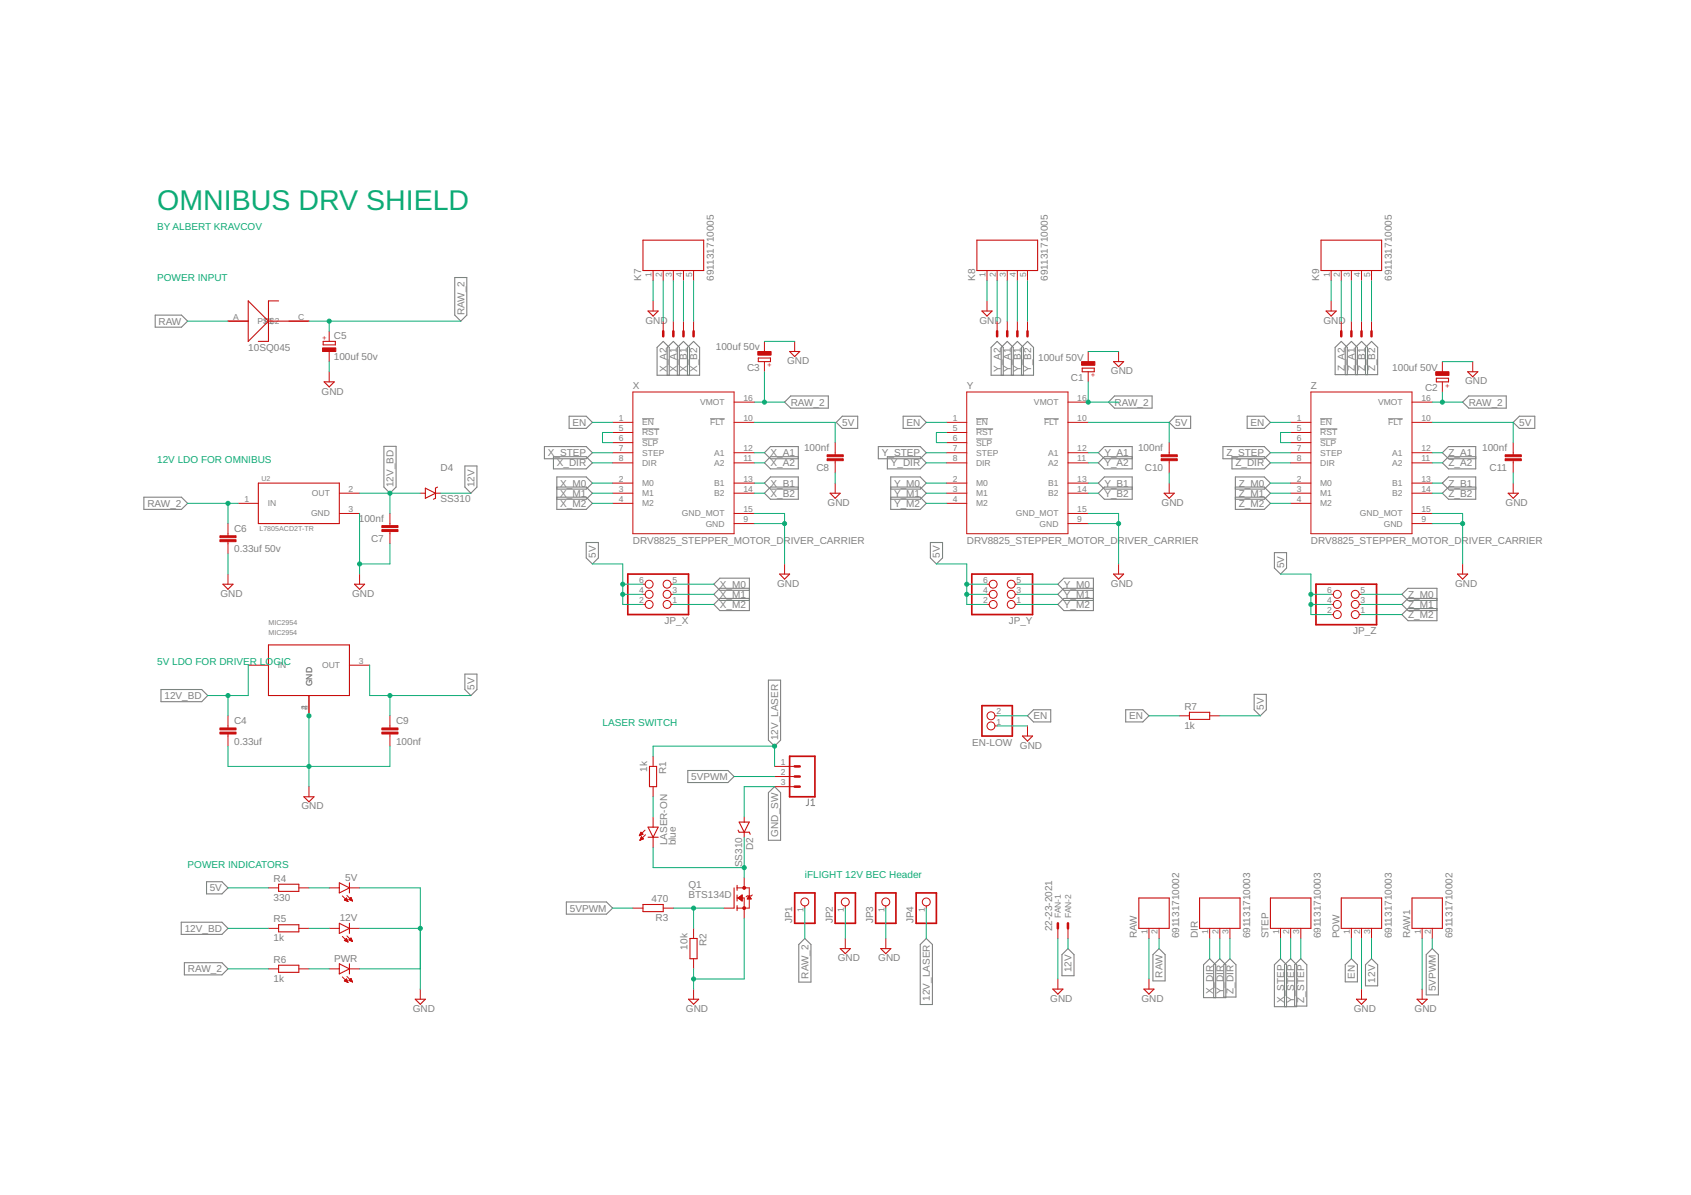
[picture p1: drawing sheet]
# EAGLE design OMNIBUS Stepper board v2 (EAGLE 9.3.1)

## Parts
5V  green  LEDCHIPLED_0805  [CHIPLED_0805]
12V  green  LEDCHIPLED_0805  [CHIPLED_0805]
C1  100uf 50V  CPOL-EUE5-6  [E5-6]
C2  100uf 50V  CPOL-EUE5-6  [E5-6]
C3  100uf 50v  CPOL-EUE5-6  [E5-6]
C4  0.33uf  C-EUC1206  [C1206]
C5  100uf 50v  CPOL-EUE5-8.5  [E5-8,5]
C6  0.33uf 50v  C-EUC1206  [C1206]
C7  100nf  C-EUC0805  [C0805]
C8  100nf  C-EUC0805  [C0805]
C9  100nf  C-EUC1206  [C1206]
C10  100nf  C-EUC0805  [C0805]
C11  100nf  C-EUC0805  [C0805]
D1  10SQ045  10SQ050  [DIOAD885W125L910D885]
D2  SS310  SS54  [DO-214AC]
D4  SS310  SS54  [DO-214AC]
DIR  691131710003  [691131710003]
EN-LOW  PINHD-1X2  [1X02]
FAN  22-23-2021  [22-23-2021]
J1  CONN_03  [1X03]
JP1  PINHD-1X1  [1X01]
JP2  PINHD-1X1  [1X01]
JP3  PINHD-1X1  [1X01]
JP4  PINHD-1X1  [1X01]
JP_X  PINHD-2X3  [2X03]
JP_Y  PINHD-2X3  [2X03]
JP_Z  PINHD-2X3  [2X03]
K7  691131710005  [691131710005]
K8  691131710005  [691131710005]
K9  691131710005  [691131710005]
LASER-ON  blue  LEDCHIPLED_0805  [CHIPLED_0805]
MIC2954  MIC2954  [SOT223]
POW  691131710003  [691131710003]
PWM  691131710002  [691131710002]
PWR  green  LEDCHIPLED_0805  [CHIPLED_0805]
Q1  BTS134D  FQD7N10LTM  [TO-252]
R1  1k  R-EU_R0805  [R0805]
R2  10k  R-EU_R0805  [R0805]
R3  470  R-EU_R0805  [R0805]
R4  330  R-EU_R0805  [R0805]
R5  1k  R-EU_R0805  [R0805]
R6  1k  R-EU_R1206  [R1206]
R7  1k  R-EU_R0805  [R0805]
RAW  691131710002  [691131710002]
STEP  691131710003  [691131710003]
U2  L7805ACD2T-TR  [TO254P1515X470-3N]
X  DRV8825_STEPPER_MOTOR_DRIVER_CARRIER  [IC_DRV8825_STEPPER_MOTOR_DRIVER_CARRIER]
X_MOTOR  22-23-2041  [22-23-2041]
Y  DRV8825_STEPPER_MOTOR_DRIVER_CARRIER  [IC_DRV8825_STEPPER_MOTOR_DRIVER_CARRIER]
Y_MOTOR  22-23-2041  [22-23-2041]
Z  DRV8825_STEPPER_MOTOR_DRIVER_CARRIER  [IC_DRV8825_STEPPER_MOTOR_DRIVER_CARRIER]
Z_MOTOR  22-23-2041  [22-23-2041]

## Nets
5V [power]: C8.2 C9.1 C10.2 C11.2 JP_X.2 JP_X.4 JP_X.6 JP_Y.2 JP_Y.4 JP_Y.6 JP_Z.2 JP_Z.4 JP_Z.6 MIC2954.3(OUT) R4.1 R7.2 X.10(!FLT) Y.10(!FLT) Z.10(!FLT)
5VPWM [power]: J1.2 PWM.2 R3.2
12V [ha]: D4.C FAN.2 POW.3
12V_BD [ha]: C4.1 C7.2 D4.A MIC2954.1(IN) R5.1 U2.2(OUT)
12V_LASER [ha]: J1.1 JP4.1 R1.1
EN: EN-LOW.2 POW.1 R7.1 X.1(!EN) Y.1(!EN) Z.1(!EN)
GND: 5V.C 12V.C C1.- C2.- C3.- C4.2 C5.- C6.2 C7.1 C8.1 C9.2 C10.1 C11.1 EN-LOW.1 FAN.1 JP2.1 JP3.1 K7.1 K8.1 K9.1 MIC2954.2(GND) MIC2954.4(GND) POW.2 PWM.1 PWR.C Q1.3(S) R2.2 RAW.1 U2.3(GND) X.9(GND) X.15(GND_MOT) Y.9(GND) Y.15(GND_MOT) Z.9(GND) Z.15(GND_MOT)
GND_SW [power]: D2.A J1.3
L_SW [power]: D2.C LASER-ON.C Q1.T(D)
N$1: Q1.1(G) R2.1 R3.1
N$2: 5V.A R4.2
N$3: LASER-ON.A R1.2
N$7: 12V.A R5.2
N$10: PWR.A R6.2
NC [power]: Z.5(!RST) Z.6(!SLP)
NC2 [power]: Y.5(!RST) Y.6(!SLP)
NC3 [power]: X.5(!RST) X.6(!SLP)
RAW [ha]: D1.A RAW.2
RAW_2 [ha]: C1.+ C2.+ C3.+ C5.+ C6.1 D1.C JP1.1 R6.1 U2.1(IN) X.16(VMOT) Y.16(VMOT) Z.16(VMOT)
X_A1 [ha]: K7.3 X.12(A1) X_MOTOR.3
X_A2 [ha]: K7.2 X.11(A2) X_MOTOR.4
X_B1 [ha]: K7.4 X.13(B1) X_MOTOR.2
X_B2 [ha]: K7.5 X.14(B2) X_MOTOR.1
X_DIR [power]: DIR.1 X.8(DIR)
X_M0: JP_X.5 X.2(M0)
X_M1: JP_X.3 X.3(M1)
X_M2: JP_X.1 X.4(M2)
X_STEP [power]: STEP.1 X.7(STEP)
Y_A1 [ha]: K8.3 Y.12(A1) Y_MOTOR.3
Y_A2 [ha]: K8.2 Y.11(A2) Y_MOTOR.4
Y_B1 [ha]: K8.4 Y.13(B1) Y_MOTOR.2
Y_B2 [ha]: K8.5 Y.14(B2) Y_MOTOR.1
Y_DIR [power]: DIR.2 Y.8(DIR)
Y_M0: JP_Y.5 Y.2(M0)
Y_M1: JP_Y.3 Y.3(M1)
Y_M2: JP_Y.1 Y.4(M2)
Y_STEP [power]: STEP.2 Y.7(STEP)
Z_A1 [ha]: K9.3 Z.12(A1) Z_MOTOR.3
Z_A2 [ha]: K9.2 Z.11(A2) Z_MOTOR.4
Z_B1 [ha]: K9.4 Z.13(B1) Z_MOTOR.2
Z_B2 [ha]: K9.5 Z.14(B2) Z_MOTOR.1
Z_DIR [power]: DIR.3 Z.8(DIR)
Z_M0: JP_Z.5 Z.2(M0)
Z_M1: JP_Z.3 Z.3(M1)
Z_M2: JP_Z.1 Z.4(M2)
Z_STEP [power]: STEP.3 Z.7(STEP)

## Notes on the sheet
- OMNIBUS DRV SHIELD
- BY ALBERT KRAVCOV
- POWER INPUT
- 10SQ045
- 12V LDO FOR OMNIBUS
- 5V LDO FOR DRIVER LOGIC
- LASER SWITCH
- POWER INDICATORS
- iFLIGHT 12V BEC Header

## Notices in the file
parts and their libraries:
Wurth_Terminal_Blocks_Connectors_rev15d: Copyright: Würth Elektronik
SparkFun-Connectors: Licensing: Creative Commons ShareAlike 4.0 International - https://creativecommons.org/licenses/by-sa/4.0
